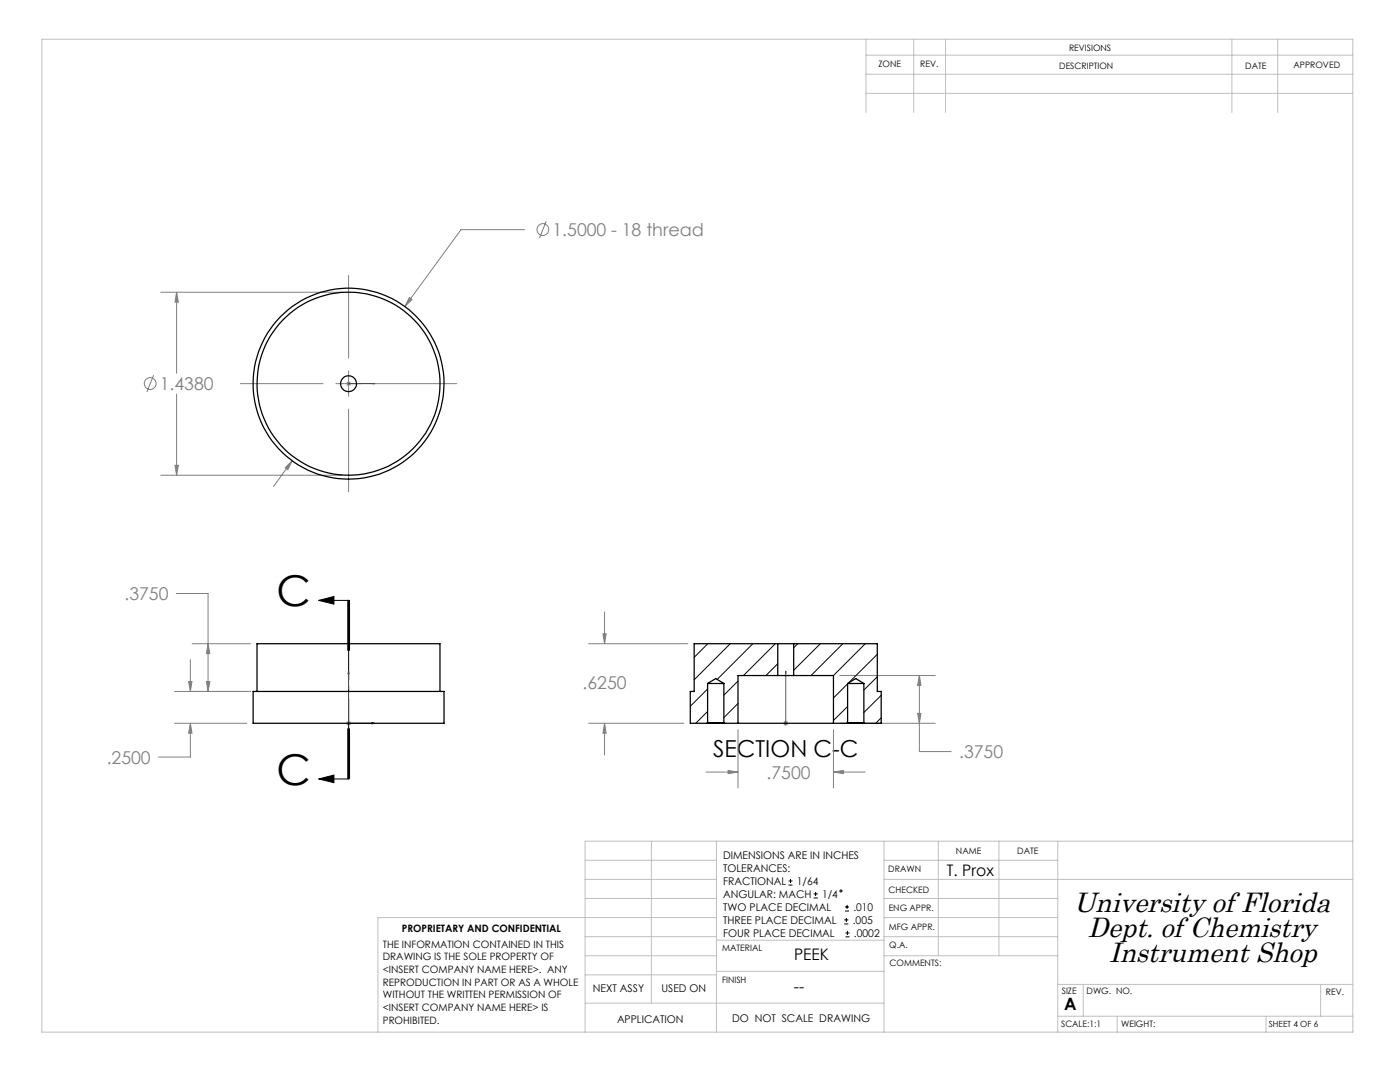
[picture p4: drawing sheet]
<svg xmlns="http://www.w3.org/2000/svg" width="279mm" height="216mm" viewBox="0 0 279 216" stroke-linecap="round" stroke-linejoin="round" font-family="sans-serif">
<g fill="none" stroke="#808080" stroke-width=".2">
<path d="M32.1 58.3h36.2M35.2 58.3l.4 2h-.7zM35.2 58.3v16.2M69.6 55v16.5M81.7 59.4l.5 .4-1.4 1.4zM104.7 45.8h-12.7l-11.2 15.4M109 44.1l-1.3 3.4M30.7 74.9l-1.4 3.3M35.2 78.6v16.2M48 76.6h16.5M67 76.6h5.1M69.2 76.2l.7 .7"/>
<path d="M69.6 74v5.1M69.9 76.2l-.7 .7M74.6 76.6h16.6M32.1 94.8h36.2M34.9 92.9h.7l-.4 1.9zM56.9 93.3l1.4-1.4-.9 1.8zM58.3 91.9l-3.7 5.2M69.6 81.6v16.5M35.2 118.4h6.3v19.6M34.8 138h15.2M37.6 136h.7l-.3 2zM38 131.6v6.4"/>
<path d="M38.3 128.4h11.7M41.2 136h.7l-.4 2zM41.5 128.4l.4 2h-.7zM117.5 128.4h19.8M120.3 126.5h.7l-.4 1.9zM120.6 122.1v6.3M167.6 134.8h19.1M183.5 134.8v15.2h6.3M183.5 134.8l.3 2h-.7zM34.8 144.3h14.4M38 144.3l.3 2h-.7zM38 144.3v6.8h-6.4"/>
<path d="M69.1 144.3h1M69.2 144l.7 .7M69.6 143.8v1M69.9 144l-.7 .7M117.5 144.3h19M120.6 144.3v6.4M120.6 144.3l.4 2h-.7zM140.9 154.1h6.4M145.3 153.7l2 .4-2 .3zM147.3 145.6v11.6M156.3 144.3h1M156.5 144l.7 .7"/>
<path d="M156.8 143.8v1M157.2 144l-.7 .7M166.3 154.1l2-.4v.7zM166.3 145.6v11.6M166.3 154.1h6.4M167.6 144.3h19.1M183.1 142.3h.7l-.3 2z"/>
<circle cx="108.3" cy="45.8" r="1.17"/>
<circle cx="30" cy="76.5" r="1.17"/>
</g>
<g fill="none" stroke="#000" stroke-width=".2">
<path d="M63.6 119.8h6M63.6 119.8l3-.8v1.5zM69.4 119.8v10M69.6 119.8v10M69.8 119.8v10M63.6 155.4h6M63.6 155.4l3-.7v1.5zM69.4 145.4v10M69.6 145.4v10M69.8 145.4v10zM157.4 176.6h.8M157.4 175.8h.8"/>
<path d="M157.8 175.4v.8M162.4 179.2h.8M162.4 178.4h.8M162.8 178v.8M168.5 184.4h.8M168.5 183.6h.8M168.6 181.8h.8M168.6 181h.8M168.7 186.9h.8M168.7 186.2h.8M168.9 183.2v.8M169.1 180.6v.8"/>
<path d="M169.1 185.7v.8"/>
<circle cx="167.8" cy="177.8" r=".21"/>
</g>
<path d="M69.4 76.6h.3zM69.6 76.6h.1M69.6 76.6h5.2M74.8 76.6h-.6h.6M69.6 133.9l.1 .5h-.3zM69.6 133.9v10.4h5.2M156.8 133.9v.5v-.5M156.8 133.9v10.4M74.2 144.2l.6 .1-.6 .2zM156.8 144.2v.3zM156.8 144.3h.1" fill="none" stroke="#00f" stroke-width=".2"/>
<path d="M69.6 119.8v35.6" fill="none" stroke="#000" stroke-width=".2" stroke-dasharray="6.3 1.3 1.3 1.3" stroke-dashoffset=".6"/>
<g fill="none" stroke="#c0c0c0" stroke-width=".2">
<path d="M8.4 7.8h261.6v198.2h-261.6zM172.8 11h97.2M172.8 14.8h97.2M172.8 18.6h97.2M172.8 7.8v14.6M182.4 7.8v14.6M188.7 7.8v14.6M245.9 7.8v14.6M255 7.8v14.6M116.8 171.7h26.2M116.8 175.5h26.2M116.8 179.3h26.2"/>
<path d="M130 167.9v32.3M143 167.9v38.1M176.4 167.9v38.1M176.4 171.7h34.7M176.4 175.5h93.6M176.4 179.3h34.7M187.3 167.9v22.8M199.4 167.9v22.8M211.1 167.9v38.1M270 167.9h-153.2v38.1M116.8 190.7h26.2M116.8 186.9h26.2"/>
<path d="M116.8 194.5h26.2M143 193.8h33.4M143 187.6h33.4M143 183.1h-67.6v22.9M176.4 190.7h34.7M176.4 183.1h34.7M176.4 186.9h34.7M211.1 196.4h58.9M216.2 196.4v6.4M263.6 196.4v6.4M116.8 200.2h59.6M211.1 202.8h58.9"/>
<path d="M223 202.8v3.2M252.7 202.8v3.2"/>
</g>
<path d="M63.6 119.8l3-.8v1.5zM63.6 155.4l3-.7v1.5z" fill="#000"/>
<g fill="#00f">
<path d="M74.2 144.2l.6 .1-.6 .2zM69.6 133.9l.1 .5h-.3z"/>
<path d="M156.8 144.2v.3zM156.8 133.9v.5z"/>
<path d="M74.2 76.6h.6zM69.4 76.6h.3z"/>
</g>
<path d="M41.5 128.4l.4 2h-.7zM41.2 136h.7l-.4 2zM37.6 136h.7l-.3 2zM38 144.3l.3 2h-.7zM56.9 93.3l.5 .4 .9-1.8zM81.7 59.4l-.9 1.8 1.4-1.4zM35.2 58.3l.4 2h-.7zM34.9 92.9h.7l-.4 1.9zM145.3 153.7l2 .4-2 .3zM166.3 154.1l2-.4v.7zM183.5 134.8l.3 2h-.7zM183.1 142.3h.7l-.3 2zM120.6 144.3l.4 2h-.7zM120.3 126.5h.7l-.4 1.9z" fill="#808080"/>
<g fill="none" stroke="#000" stroke-width=".25">
<path d="M50.5 138h38.1v6.3h-38.1zM51.3 138v-9.6h36.5v9.6M141.2 136.4h3.3M141.2 136.4l1.6-1 1.7 1M141.2 136.4v7.9M144.5 136.4v7.9M155.2 134.8h3.2M155.2 128.4h3.2M155.2 128.4h-16.7v9.6h-.7v6.3h3.3M155.2 134.8h-7.9v9.5M155.2 128.4v6.4M158.4 128.4h16.7v9.6h.8v6.3h-3.4"/>
<path d="M158.4 128.4v6.4M158.4 134.8h7.9v9.5M169.2 136.4h3.2M169.2 136.4l1.6-1 1.6 1M169.2 136.4v7.9M172.4 136.4v7.9M141.1 144.3h3.5M141.2 144.3h3.3M141.2 144.3h-.1M144.5 144.3h.1M144.6 144.3h2.7M147.3 144.3h19"/>
<path d="M166.3 144.3h2.7M169 144.3h3.5M169.2 144.3h3.2M169.2 144.3h-.2M172.4 144.3h.1"/>
<circle cx="69.5" cy="76.6" r="19"/>
<circle cx="69.5" cy="76.6" r="18.3"/>
<circle cx="69.6" cy="76.6" r="1.58"/>
</g>
<g fill="none" stroke="#000" stroke-width=".2">
<path d="M141.2 137.5l-3.4 3.4M141.3 128.4l-2.8 2.8M145.7 128.4l-7.2 7.2M147.3 135.9l-2.8 2.8M150.2 128.4l-7.1 7.2M154.7 128.4l-6.3 6.4M155.2 132.4l-2.3 2.4M159.2 128.4l-.8 .9M163.7 128.4l-5.3 5.3M168.2 128.4l-6.3 6.4M169.2 136.5l-2.9 2.8M172.7 128.4l-6.4 6.4"/>
<path d="M175.1 130.6l-5.7 5.6M175.1 135l-2.7 2.7M175.9 138.7l-3.5 3.5M141.2 142l-2.3 2.3M147.3 140.4l-2.8 2.8M169.2 141l-2.9 2.8M175.9 143.2l-1.1 1.1"/>
</g>
<g font-size="8.5">
<text x="55.2" y="121">C</text>
<text x="55.2" y="156.6">C</text>
</g>
<g font-size="5.6">
<text x="214.3" y="181.9">University of Florida</text>
<text x="217.1" y="187">Dept. of Chemistry</text>
<text x="221.3" y="192">Instrument Shop</text>
</g>
<text font-size="4.7" x="142.3" y="151.1">SECTION C-C</text>
<g font-size="3.5" fill="#808080">
<text x="110.3" y="47.1">1.5000 - 18 thread</text>
<text x="31.9" y="77.9">1.4380</text>
<text x="24.8" y="119.7">.3750</text>
<text x="116.3" y="137.4">.6250</text>
<text x="21.3" y="152.4">.2500</text>
<text x="153" y="155.4">.7500</text>
<text x="191.4" y="151.3">.3750</text>
</g>
<text font-size="3.4" x="212.4" y="201.4">A</text>
<g font-size="3.2">
<text x="189" y="174.9">T. Prox</text>
<text x="158.5" y="191.5">PEEK</text>
<text x="158.4" y="197.9">--</text>
</g>
<g font-size="2.1">
<text x="144.3" y="171.4">DIMENSIONS ARE IN INCHES</text>
<text x="144.3" y="174">TOLERANCES:</text>
<text x="144.3" y="179.2">ANGULAR: MACH</text>
<text x="144.3" y="176.6">FRACTIONAL</text>
<text x="159" y="176.6">1/64</text>
<text x="164.1" y="179.2">1/4</text>
<text x="144.3" y="184.3">THREE PLACE DECIMAL</text>
<text x="144.3" y="181.8">TWO PLACE DECIMAL</text>
<text x="170.2" y="184.3">.005</text>
<text x="170.3" y="181.8">.010</text>
<text x="144.3" y="186.9">FOUR PLACE DECIMAL</text>
<text x="170.4" y="186.9">.0002</text>
<text x="118.3" y="197.9">NEXT ASSY</text>
<text x="132" y="197.9">USED ON</text>
<text x="146.1" y="203.8">DO NOT SCALE DRAWING</text>
<text x="123.1" y="204">APPLICATION</text>
</g>
<g font-size="2">
<text x="76.4" y="189.1">THE INFORMATION CONTAINED IN THIS</text>
<text x="76.4" y="191.6">DRAWING IS THE SOLE PROPERTY OF</text>
<text x="80.2" y="186">PROPRIETARY AND CONFIDENTIAL</text>
<text x="76.4" y="194.2">&lt;INSERT COMPANY NAME HERE&gt;. ANY</text>
<text x="76.4" y="196.7">REPRODUCTION IN PART OR AS A WHOLE</text>
<text x="76.4" y="199.2">WITHOUT THE WRITTEN PERMISSION OF</text>
<text x="76.4" y="201.7">&lt;INSERT COMPANY NAME HERE&gt; IS</text>
<text x="76.4" y="204.3">PROHIBITED.</text>
</g>
<g font-size="1.8">
<text x="213.3" y="10.2">REVISIONS</text>
<text x="175.3" y="13.5">ZONE</text>
<text x="183.7" y="13.4">REV.</text>
<text x="211.4" y="13.8">DESCRIPTION</text>
<text x="248.5" y="13.7">DATE</text>
<text x="258.2" y="13.6">APPROVED</text>
<text x="190.8" y="170.3">NAME</text>
<text x="203" y="170.4">DATE</text>
<text x="177.3" y="174.1">DRAWN</text>
<text x="177.3" y="178.1">CHECKED</text>
<text x="177.4" y="181.7">ENG APPR.</text>
<text x="177.4" y="185.5">MFG APPR.</text>
<text x="144.1" y="189.8">MATERIAL</text>
<text x="177.5" y="189.3">Q.A.</text>
<text x="144.1" y="196.2">FINISH</text>
<text x="177.5" y="192.8">COMMENTS:</text>
<text x="211.9" y="198.3">SIZE</text>
<text x="216.9" y="198.4">DWG. NO.</text>
<text x="264.6" y="198.5">REV.</text>
<text x="211.8" y="204.9">SCALE:1:1</text>
<text x="223.7" y="205">WEIGHT:</text>
</g>
<text font-size="1.7" x="253.2" y="204.9">SHEET 4 OF 6</text>
</svg>
